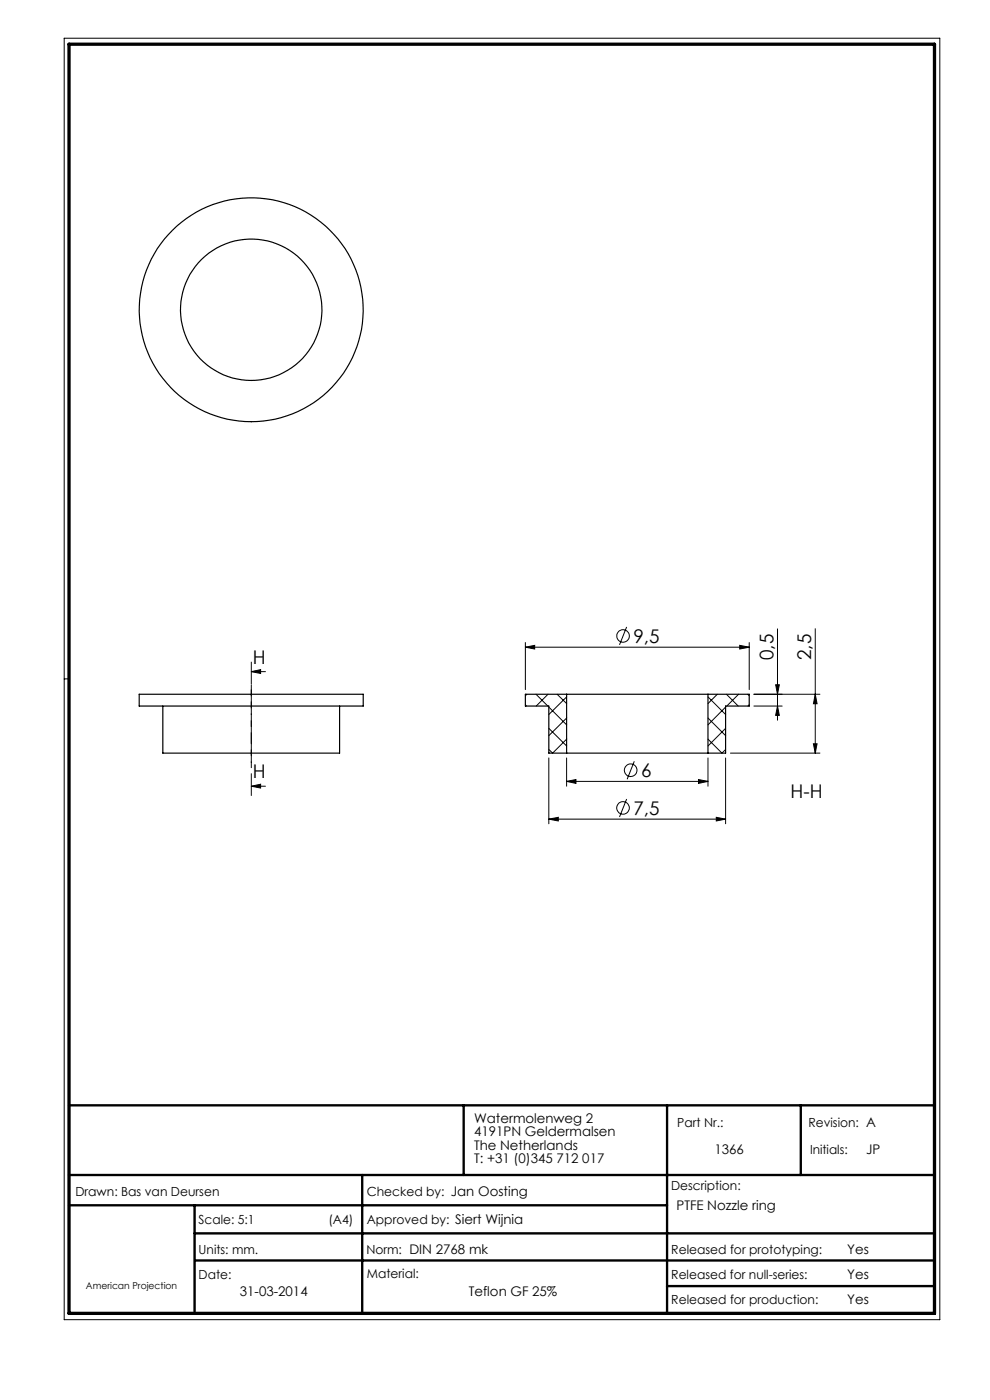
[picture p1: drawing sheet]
<svg xmlns="http://www.w3.org/2000/svg" width="210mm" height="297mm" viewBox="0 0 210 297" stroke-linecap="round" stroke-linejoin="round" font-family="sans-serif">
<g fill="none" stroke="#000" stroke-width=".21">
<path d="M13.6 8.1h185.8v271.9h-185.8zM111.4 137.3l2-.4v.8zM111.4 136.3v10M111.4 137.3h47.5M132.9 133l-1.5 3.8M156.9 136.9l2 .4-2 .4zM158.9 136.3v10M164.9 133.4v19.4M172.9 133.4v26.4M14.6 144h-1M53.3 142.5l2-.4v.8zM53.3 142.5h3"/>
<path d="M111.4 149.5l.3 .3M111.8 147.3l-.4 .3M113.7 147.3l2.5 2.5M116.2 147.3l-2.5 2.5M116.4 154.5l3.8 3.8M116.4 150l3.8 3.8M118.2 147.3l2 2M120.2 147.8l-3.8 3.8M120.2 152.3l-3.8 3.8M120.2 156.8l-3 3-.8-.8M150.2 156.8l2.9 3 .8-.8M150.2 152.3l3.7 3.8"/>
<path d="M150.2 147.8l3.7 3.8M152.2 147.3l-2 2M153.9 150l-3.7 3.8M153.9 154.5l-3.7 3.8M154.1 147.3l2.5 2.5M154.9 159.8h19M156.7 147.3l-2.5 2.5M158.6 147.3l.3 .3M158.9 149.5l-.3 .3M159.9 149.8h6M164.5 145.3h.8l-.4 2zM164.9 149.8l.4 2h-.8z"/>
<path d="M172.5 157.8h.8l-.4 2zM172.9 147.3l.4 2h-.8zM173.9 147.3h-14M53.3 166.8l2-.4v.8zM53.3 166.8h3M116.4 173.8l2-.4v.8zM116.4 160.8v14M116.4 173.8h37.5M120.2 165.8l2-.4v.8zM120.2 160.8v6M120.2 165.8h30M132.9 169.5l-1.5 3.8"/>
<path d="M134.5 161.5l-1.5 3.8M148.2 165.4l2 .4-2 .4zM150.2 160.8v6M151.9 173.4l2 .4-2 .4zM153.9 160.8v14"/>
<circle cx="132.2" cy="134.9" r="1.33"/>
<circle cx="132.2" cy="171.4" r="1.33"/>
<circle cx="133.8" cy="163.4" r="1.34"/>
</g>
<path d="M14.6 234.5h183.6M98.4 234.5v14.8M141.5 234.5v44.1M169.9 234.5v14.8M14.6 249.3h183.6M14.6 255.7h126.9M41.3 255.7v22.9M76.8 249.3v29.3M41.3 261.7h156.9M41.4 267.4h156.8M141.5 272.8h56.7" fill="none" stroke="#000" stroke-width=".5"/>
<path d="M14.6 9.4h183.6v269.2h-183.6z" fill="none" stroke="#000" stroke-width=".7"/>
<path d="M53.3 140.5v28.3" fill="none" stroke="#000" stroke-width=".21" stroke-dasharray="6.3 1.3 1.3 1.3 1.3 1.3" stroke-dashoffset="1.7"/>
<path d="M53.3 145.3v16.5" fill="none" stroke="#000" stroke-width=".21" stroke-dasharray="15.2 1.3 1.3 1.3" stroke-dashoffset="8.9"/>
<g fill="#000">
<path d="M111.4 137.3l2-.4v.8zM156.9 136.9l2 .4-2 .4z"/>
<path d="M53.3 142.5l2-.4v.8zM53.3 166.8l2-.4v.8z"/>
<path d="M164.9 149.8l.4 2h-.8zM164.5 145.3h.8l-.4 2z"/>
<path d="M172.9 147.3l.4 2h-.8zM172.5 157.8h.8l-.4 2z"/>
<path d="M116.4 173.8l2-.4v.8zM151.9 173.4l2 .4-2 .4z"/>
<path d="M148.2 165.4l2 .4-2 .4zM120.2 165.8l2-.4v.8z"/>
</g>
<g fill="none" stroke="#000" stroke-width=".25">
<path d="M29.5 147.3h47.5v2.5h-47.5zM34.5 149.8v10h37.5v-10M120.2 159.8h30M120.2 147.3h30M120.2 147.3h-8.8v2.5h5v10h3.8M120.2 147.3v12.5M150.2 147.3h8.7v2.5h-5v10h-3.7M150.2 147.3v12.5"/>
<circle cx="53.3" cy="65.7" r="15"/>
<circle cx="53.3" cy="65.7" r="23.8"/>
</g>
<g font-size="4">
<text x="134.4" y="136.4">9,5</text>
<text x="53.6" y="140.8">H</text>
<text x="164.1" y="140.1" transform="rotate(-90 164.1 140.1)">0,5</text>
<text x="172.1" y="140" transform="rotate(-90 172.1 140)">2,5</text>
<text x="53.6" y="165.1">H</text>
<text x="136" y="164.8">6</text>
<text x="134.4" y="172.8">7,5</text>
<text x="167.7" y="169.2">H-H</text>
</g>
<g font-size="2.8">
<text x="100.5" y="238.2">Watermolenweg 2</text>
<text x="100.5" y="241.1">4191PN Geldermalsen</text>
<text x="100.5" y="243.9">The Netherlands</text>
<text x="151.5" y="244.7">1366</text>
<text x="183.8" y="244.8">JP</text>
<text x="100.5" y="246.7">T: +31 (0)345 712 017</text>
<text x="143.5" y="256.7">PTFE Nozzle ring</text>
<text x="179.7" y="266">Yes</text>
<text x="50.9" y="275">31-03-2014</text>
<text x="99.4" y="275">Teflon GF 25%</text>
<text x="179.7" y="271.4">Yes</text>
<text x="179.7" y="276.6">Yes</text>
</g>
<g font-size="2.7">
<text x="143.7" y="239.1">Part Nr.:</text>
<text x="171.5" y="239.1">Revision: A</text>
<text x="171.8" y="244.8">Initials:</text>
<text x="16" y="253.7">Drawn: Bas van Deursen</text>
<text x="77.8" y="253.7">Checked by: Jan Oosting</text>
<text x="142.4" y="252.5">Description:</text>
<text x="42.1" y="259.7">Scale: 5:1</text>
<text x="69.7" y="259.7">(A4)</text>
<text x="77.8" y="259.7">Approved by: Siert Wijnia</text>
<text x="42.1" y="266">Units: mm.</text>
<text x="77.7" y="266">Norm: DIN 2768 mk</text>
<text x="142.4" y="266">Released for prototyping:</text>
<text x="42.1" y="271.3">Date:</text>
<text x="77.8" y="271">Material:</text>
<text x="142.4" y="271.3">Released for null-series:</text>
<text x="142.4" y="276.6">Released for production:</text>
</g>
<text font-size="2" x="18.2" y="273.4">American Projection</text>
</svg>
